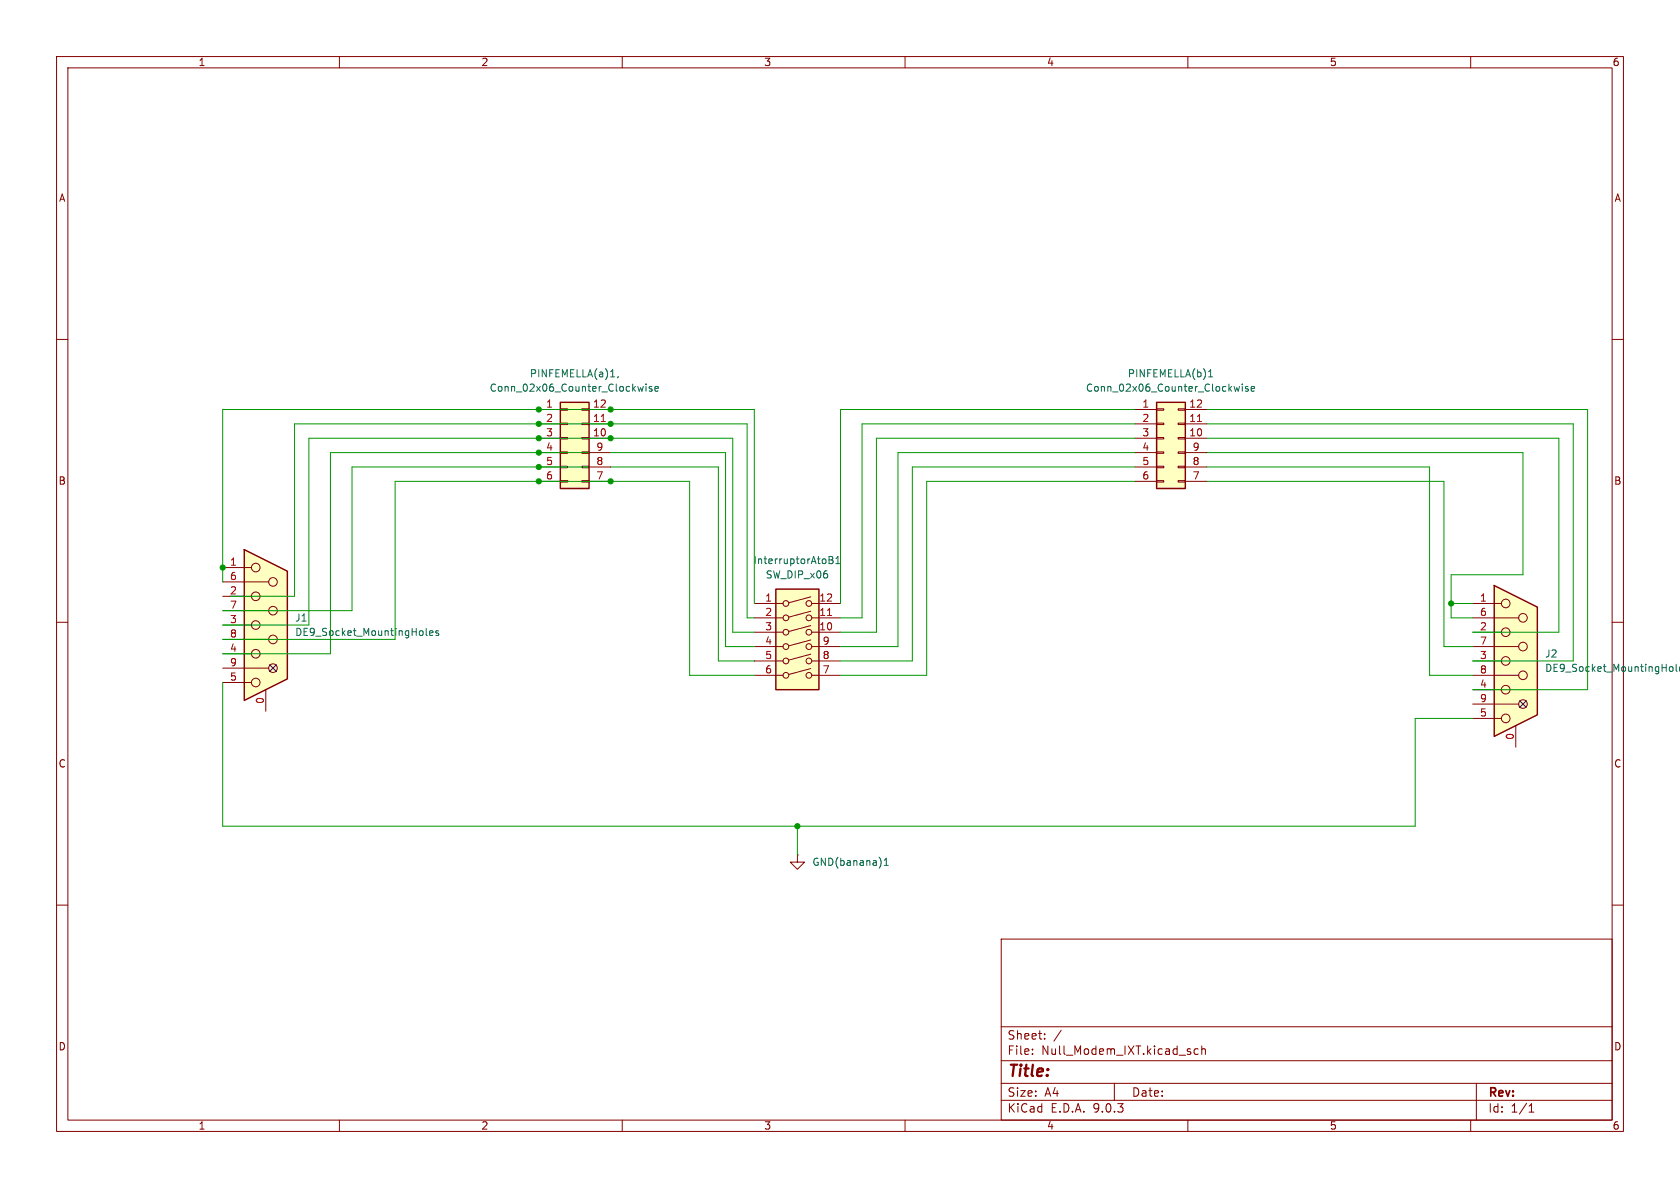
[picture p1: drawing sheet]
<svg xmlns="http://www.w3.org/2000/svg" width="297mm" height="210mm" viewBox="0 0 297 210" stroke-linecap="round" stroke-linejoin="round" font-family="sans-serif">
<g fill="none" stroke="#840000" stroke-width=".18">
<path d="M10 10h277v190h-277zM12 12h273v186h-273zM60 10v2M110 10v2M160 10v2M210 10v2M260 10v2M10 60h2M285 60h2M10 110h2M285 110h2M10 160h2"/>
<path d="M177 166h108v32h-108zM285 160h2M60 198v2M110 198v2M160 198v2M177 194.5h108M177 191.5h108M177 187.5h108M177 181.5h108M182.5 186.3v.1M182.5 185.5v.1M184.7 183.6v.1"/>
<path d="M184.7 182.8v.1M187.6 182.1l-1.3 2M197 191.5v3M210 198v2M211.8 185.5l-.4-.1-.3 .3v.4l.1 .2h.6M212.5 185.5l.2-.1 .3 .1 .1 .9M212.5 184.9v1.5M260 198v2M261 191.5v6.5M270.3 196.6h.9M270.3 195.5l.4-.4v1.5"/>
</g>
<path d="M43.2 97.2l7.6 3.8v19l-7.6 3.8z" fill="#ffffc2"/>
<path d="M43.2 97.2l7.6 3.8v19l-7.6 3.8z" fill="none" stroke="#840000" stroke-width=".25"/>
<g fill="none" stroke="#840000" stroke-width=".18">
<path d="M39.4 100.3h5M39.4 102.9h8.1M39.4 105.4h5M39.4 108h8.1M39.4 110.5h5M39.4 113h8.1M39.4 115.6h5M39.4 118.1h8.1M39.4 120.7h5M47 121.9v3.8"/>
<circle cx="45.2" cy="105.4" r=".76"/>
<circle cx="45.2" cy="100.3" r=".76"/>
<circle cx="45.2" cy="115.6" r=".76"/>
<circle cx="45.2" cy="110.5" r=".76"/>
<circle cx="48.3" cy="113" r=".76"/>
<circle cx="48.3" cy="118.1" r=".76"/>
<circle cx="48.3" cy="107.9" r=".76"/>
<circle cx="48.3" cy="102.9" r=".76"/>
<circle cx="45.2" cy="120.6" r=".76"/>
</g>
<path d="M75.3 111.1v1.1l.2 .1M75.9 111.9l.7-.1-.1-.2-.4-.1-.2 .2 .1 .6h.5M77.5 111.6l-.3-.1-.2 .2 .1 .2 .4 .1v.3h-.5" fill="none" stroke="#006464" stroke-width=".18"/>
<path d="M99.1 71.1h5v15.3h-5z" fill="#ffffc2"/>
<path d="M99.1 71.1h5v15.3h-5z" fill="none" stroke="#840000" stroke-width=".25"/>
<g fill="none" stroke="#840000" stroke-width=".18">
<path d="M95.2 72.4h3.9M95.2 74.9h3.9M95.2 77.5h3.9M99.1 72.3h1.2v.2h-1.2zM99.1 74.8h1.2v.3h-1.2zM99.1 77.3h1.2v.3h-1.2zM99.1 79.9h1.2v.2h-1.2zM102.9 72.3h1.2v.2h-1.2zM102.9 74.8h1.2v.3h-1.2zM102.9 77.3h1.2v.3h-1.2zM102.9 79.9h1.2v.2h-1.2zM104.1 72.4h3.8"/>
<path d="M104.1 74.9h3.8M104.1 77.5h3.8M95.2 80h3.9M95.2 82.6h3.9M95.2 85.1h3.9M99.1 82.4h1.2v.3h-1.2zM99.1 85h1.2v.2h-1.2zM102.9 82.4h1.2v.3h-1.2zM102.9 85h1.2v.2h-1.2zM104.1 80h3.8M104.1 82.6h3.8M104.1 85.1h3.8"/>
</g>
<path d="M106.3 74.5h.7" fill="none" stroke="#a90000" stroke-width=".18"/>
<path d="M109.3 66.6l-.1 .2M113.7 68.3l-.2 .9-.3-.6M114.2 67.9v.1M114.2 68.3v.9M115.2 68.4l-.3-.1-.1 .2v.2l.4 .1v.3h-.4M115.8 68.7l.6-.1-.1-.2-.3-.1-.2 .2v.6h.5" fill="none" stroke="#006464" stroke-width=".18"/>
<path d="M137.2 104.1h7.6v17.8h-7.6z" fill="#ffffc2"/>
<g fill="none" stroke="#840000" stroke-width=".18">
<path d="M133.3 106.7h5.1M133.3 109.2h5.1M133.3 111.8h5.1M133.3 114.3h5.1M133.3 116.8h5.1M133.3 119.4h5.1M143.3 105.5l-3.9 1.1M143.3 108.1l-3.9 1M143.3 110.6l-3.9 1M143.3 113.1l-3.9 1.1M143.3 115.6l-3.9 1.1M143.3 118.2l-3.9 1"/>
<path d="M143.5 106.7h5.1M143.5 109.2h5.1M143.5 111.8h5.1M143.5 114.3h5.1M143.5 116.8h5.1M143.5 119.4h5.1M141 151.1v1.3h1.2l-1.2 1.3-1.3-1.3h1.3M141 151.1h.1"/>
<circle cx="138.9" cy="114.3" r=".51"/>
<circle cx="138.9" cy="111.8" r=".51"/>
<circle cx="138.9" cy="106.7" r=".51"/>
<circle cx="138.9" cy="109.2" r=".51"/>
<circle cx="138.9" cy="116.8" r=".51"/>
<circle cx="138.9" cy="119.4" r=".51"/>
<circle cx="143" cy="106.7" r=".51"/>
<circle cx="143" cy="116.8" r=".51"/>
<circle cx="143" cy="111.8" r=".51"/>
<circle cx="143" cy="114.3" r=".51"/>
<circle cx="143" cy="119.4" r=".51"/>
<circle cx="143" cy="109.2" r=".51"/>
</g>
<path d="M137.2 104.1h7.6v17.8h-7.6z" fill="none" stroke="#840000" stroke-width=".25"/>
<path d="M146.3 108.8h.7" fill="none" stroke="#a90000" stroke-width=".18"/>
<path d="M146.6 98.4h.4l.2 .2-.2 .4 .2 .1 .1 .3-.3 .2h-.4zM146.6 99h.4M147.8 99.6h.7M147.8 98.7l.3-.3v1.2M156.3 153h.7M156.3 152.1l.4-.4v1.3" fill="none" stroke="#006464" stroke-width=".18"/>
<path d="M204.5 71.1h5v15.3h-5z" fill="#ffffc2"/>
<path d="M204.5 71.1h5v15.3h-5z" fill="none" stroke="#840000" stroke-width=".25"/>
<g fill="none" stroke="#840000" stroke-width=".18">
<path d="M200.7 72.4h3.8M200.7 74.9h3.8M200.7 77.5h3.8M204.5 72.3h1.2v.2h-1.2zM204.5 74.8h1.2v.3h-1.2zM204.5 77.3h1.2v.3h-1.2zM204.5 79.9h1.2v.2h-1.2zM208.3 72.3h1.2v.2h-1.2zM208.3 74.8h1.2v.3h-1.2zM208.3 77.3h1.2v.3h-1.2zM208.3 79.9h1.2v.2h-1.2zM209.5 72.4h3.9"/>
<path d="M209.5 74.9h3.9M209.5 77.5h3.9M200.7 80h3.8M200.7 82.6h3.8M200.7 85.1h3.8M204.5 82.4h1.2v.3h-1.2zM204.5 85h1.2v.2h-1.2zM208.3 82.4h1.2v.3h-1.2zM208.3 85h1.2v.2h-1.2zM209.5 80h3.9M209.5 82.6h3.9M209.5 85.1h3.9"/>
</g>
<path d="M211.7 74.5h.7" fill="none" stroke="#a90000" stroke-width=".18"/>
<path d="M213.7 66.6h.7M213.7 65.7l.3-.4v1.3M219.1 68.3l-.2 .9-.2-.6M219.6 67.9v.1M219.6 68.3v.9M220.6 68.4l-.3-.1-.1 .2v.2l.4 .1v.3h-.4M221.2 68.7l.6-.1-.1-.2-.3-.1-.2 .2 .1 .6h.4" fill="none" stroke="#006464" stroke-width=".18"/>
<path d="M264.2 103.5l7.6 3.8v19.1l-7.6 3.8z" fill="#ffffc2"/>
<path d="M264.2 103.5l7.6 3.8v19.1l-7.6 3.8z" fill="none" stroke="#840000" stroke-width=".25"/>
<g fill="none" stroke="#840000" stroke-width=".18">
<path d="M260.3 106.7h5.1M260.3 109.2h8.2M260.3 111.8h5.1M260.3 114.3h8.2M260.3 116.8h5.1M260.3 119.4h8.2M260.3 121.9h5.1M260.3 124.5h8.2M260.3 127h5.1M268 128.3v3.8"/>
<circle cx="266.2" cy="116.8" r=".76"/>
<circle cx="266.2" cy="106.7" r=".76"/>
<circle cx="266.2" cy="111.8" r=".76"/>
<circle cx="269.2" cy="119.4" r=".76"/>
<circle cx="269.2" cy="114.3" r=".76"/>
<circle cx="269.2" cy="109.2" r=".76"/>
<circle cx="266.2" cy="127" r=".76"/>
<circle cx="266.2" cy="121.9" r=".76"/>
<circle cx="269.2" cy="124.5" r=".76"/>
</g>
<path d="M296.3 117.4v1.1l.2 .2M297.1 117.9l-.2 .1v.5l.2 .2M297.1 118.2l-.2 .1" fill="none" stroke="#006464" stroke-width=".18"/>
<g fill="none" stroke="#009600" stroke-width=".18">
<path d="M200.7 77.5h-45.8v34.3h-6.3M200.7 72.4h-52.1v34.3M200.7 74.9h-48.3v34.3h-3.8M213.4 77.5h62.2v34.3h-15.3M213.4 72.4h67.3v49.5h-20.4M213.4 74.9h64.7v41.9h-17.8M104.1 80h-45.7v35.6h-19M104.1 82.6h-41.9v25.4h-22.8M107.9 80h20.4v34.3h5M107.9 82.6h19.1v34.2h6.3M200.7 80h-42v34.3h-10.1M200.7 82.6h-39.4v34.2h-12.7"/>
<path d="M200.7 85.1h-36.9v34.3h-15.2M213.4 80h55.8v21.6h-12.7v7.6h3.8M213.4 82.6h39.3v36.8h7.6M213.4 85.1h41.9v29.2h5M39.4 110.5h15.2v-33h74.9v34.3h3.8M39.4 102.9v-30.5h93.9v34.3M39.4 113h30.4v-27.9h52.1v34.3h11.4M40.6 105.4h11.5v-30.5h80v34.3h1.2M256.5 106.7h3.8M39.4 120.7v25.4h210.8v-19.1h10.1M141 146.1v5"/>
</g>
<path d="M47.7 117.5l1.2 1.2M48.9 117.5l-1.2 1.2M268.6 123.9l1.2 1.2M269.8 123.9l-1.2 1.2" fill="none" stroke="#000084" stroke-width=".18"/>
<g fill="#009600" stroke="#009600" stroke-width=".18">
<circle cx="39.4" cy="100.3" r=".46"/>
<circle cx="256.5" cy="106.7" r=".46"/>
<circle cx="141" cy="146.1" r=".46"/>
<circle cx="107.9" cy="85.1" r=".46"/>
<circle cx="107.9" cy="72.4" r=".46"/>
<circle cx="107.9" cy="77.5" r=".46"/>
<circle cx="107.9" cy="74.9" r=".46"/>
<circle cx="95.2" cy="85.1" r=".46"/>
<circle cx="95.2" cy="82.6" r=".46"/>
<circle cx="95.2" cy="80" r=".46"/>
<circle cx="95.2" cy="77.5" r=".46"/>
<circle cx="95.2" cy="74.9" r=".46"/>
<circle cx="95.2" cy="72.4" r=".46"/>
</g>
<text font-size="2.8" fill="#840000" x="178" y="190.9">Title:</text>
<g font-size="2.1" fill="#840000">
<text x="178" y="184">Sheet:</text>
<text x="178" y="186.7">File:</text>
<text x="184.1" y="186.7">Null_Modem_IXT.kicad_sch</text>
<text x="178" y="196.9">KiCad</text>
<text x="178" y="194.1">Size:</text>
<text x="184.7" y="194.1">A4</text>
<text x="185.7" y="196.9">E.D.A.</text>
<text x="193.3" y="196.9">9.0.3</text>
<text x="200" y="194.1">Date:</text>
<text x="263" y="194.3">Rev:</text>
<text x="263" y="196.9">Id:</text>
<text x="267.1" y="196.9">1/1</text>
</g>
<g font-size="1.8" fill="#840000">
<text x="35" y="11.9">1</text>
<text x="85" y="11.9">2</text>
<text x="135" y="11.9">3</text>
<text x="185" y="11.9">4</text>
<text x="235" y="11.9">5</text>
<text x="285" y="11.9">6</text>
<text x="10.3" y="35.9">A</text>
<text x="285.3" y="35.9">A</text>
<text x="10.3" y="85.9">B</text>
<text x="285.3" y="85.9">B</text>
<text x="10.3" y="135.9">C</text>
<text x="285.3" y="135.9">C</text>
<text x="10.3" y="185.9">D</text>
<text x="285.3" y="185.9">D</text>
<text x="35" y="199.9">1</text>
<text x="85" y="199.9">2</text>
<text x="135" y="199.9">3</text>
<text x="185" y="199.9">4</text>
<text x="235" y="199.9">5</text>
<text x="285" y="199.9">6</text>
</g>
<g font-size="1.8" fill="#006464">
<text x="86.5" y="69.4">Conn_02x06_Counter_Clockwise</text>
<text x="93.6" y="66.9">PINFEMELLA(a)1,</text>
<text x="191.9" y="69.4">Conn_02x06_Counter_Clockwise</text>
<text x="199.3" y="66.9">PINFEMELLA(b)1</text>
<text x="133.1" y="99.9">InterruptorAtoB1</text>
<text x="135.3" y="102.5">SW_DIP_x06</text>
<text x="52.1" y="110.1">J1</text>
<text x="52.1" y="112.6">DE9_Socket_MountingHoles</text>
<text x="273.1" y="116.4">J2</text>
<text x="273.1" y="119">DE9_Socket_MountingHoles</text>
<text x="143.5" y="153.3">GND(banana)1</text>
</g>
<g font-size="1.8" fill="#a90000">
<text x="96.4" y="72.1">1</text>
<text x="96.4" y="74.7">2</text>
<text x="96.4" y="77.2">3</text>
<text x="104.7" y="72.1">12</text>
<text x="104.7" y="74.7">11</text>
<text x="104.7" y="77.2">10</text>
<text x="201.9" y="72.1">1</text>
<text x="201.9" y="74.7">2</text>
<text x="201.9" y="77.2">3</text>
<text x="210.1" y="72.1">12</text>
<text x="210.1" y="74.7">11</text>
<text x="210.1" y="77.2">10</text>
<text x="96.4" y="79.8">4</text>
<text x="96.4" y="82.3">5</text>
<text x="105.3" y="79.8">9</text>
<text x="105.3" y="82.3">8</text>
<text x="201.9" y="79.8">4</text>
<text x="201.9" y="82.3">5</text>
<text x="210.7" y="79.8">9</text>
<text x="210.7" y="82.3">8</text>
<text x="96.4" y="84.8">6</text>
<text x="105.3" y="84.8">7</text>
<text x="201.9" y="84.8">6</text>
<text x="210.7" y="84.8">7</text>
<text x="40.6" y="100.1">1</text>
<text x="40.6" y="102.6">6</text>
<text x="40.6" y="105.2">2</text>
<text x="40.6" y="107.7">7</text>
<text x="135.2" y="106.4">1</text>
<text x="144.7" y="106.4">12</text>
<text x="261.5" y="106.4">1</text>
<text x="40.6" y="110.2">3</text>
<text x="40.6" y="112.8">8</text>
<text x="135.2" y="109">2</text>
<text x="135.2" y="111.5">3</text>
<text x="144.7" y="109">11</text>
<text x="144.7" y="111.5">10</text>
<text x="261.5" y="109">6</text>
<text x="261.5" y="111.5">2</text>
<text x="40.6" y="115.3">4</text>
<text x="40.6" y="117.9">9</text>
<text x="135.2" y="114">4</text>
<text x="135.2" y="116.6">5</text>
<text x="135.2" y="119.1">6</text>
<text x="145.3" y="114">9</text>
<text x="145.3" y="116.6">8</text>
<text x="145.3" y="119.1">7</text>
<text x="261.5" y="114">7</text>
<text x="261.5" y="116.6">3</text>
<text x="261.5" y="119.1">8</text>
<text x="40.6" y="120.4">5</text>
<text x="46.7" y="124.5" transform="rotate(-90 46.7 124.5)">0</text>
<text x="261.5" y="121.7">4</text>
<text x="261.5" y="124.2">9</text>
<text x="261.5" y="126.7">5</text>
<text x="267.7" y="130.9" transform="rotate(-90 267.7 130.9)">0</text>
</g>
</svg>
